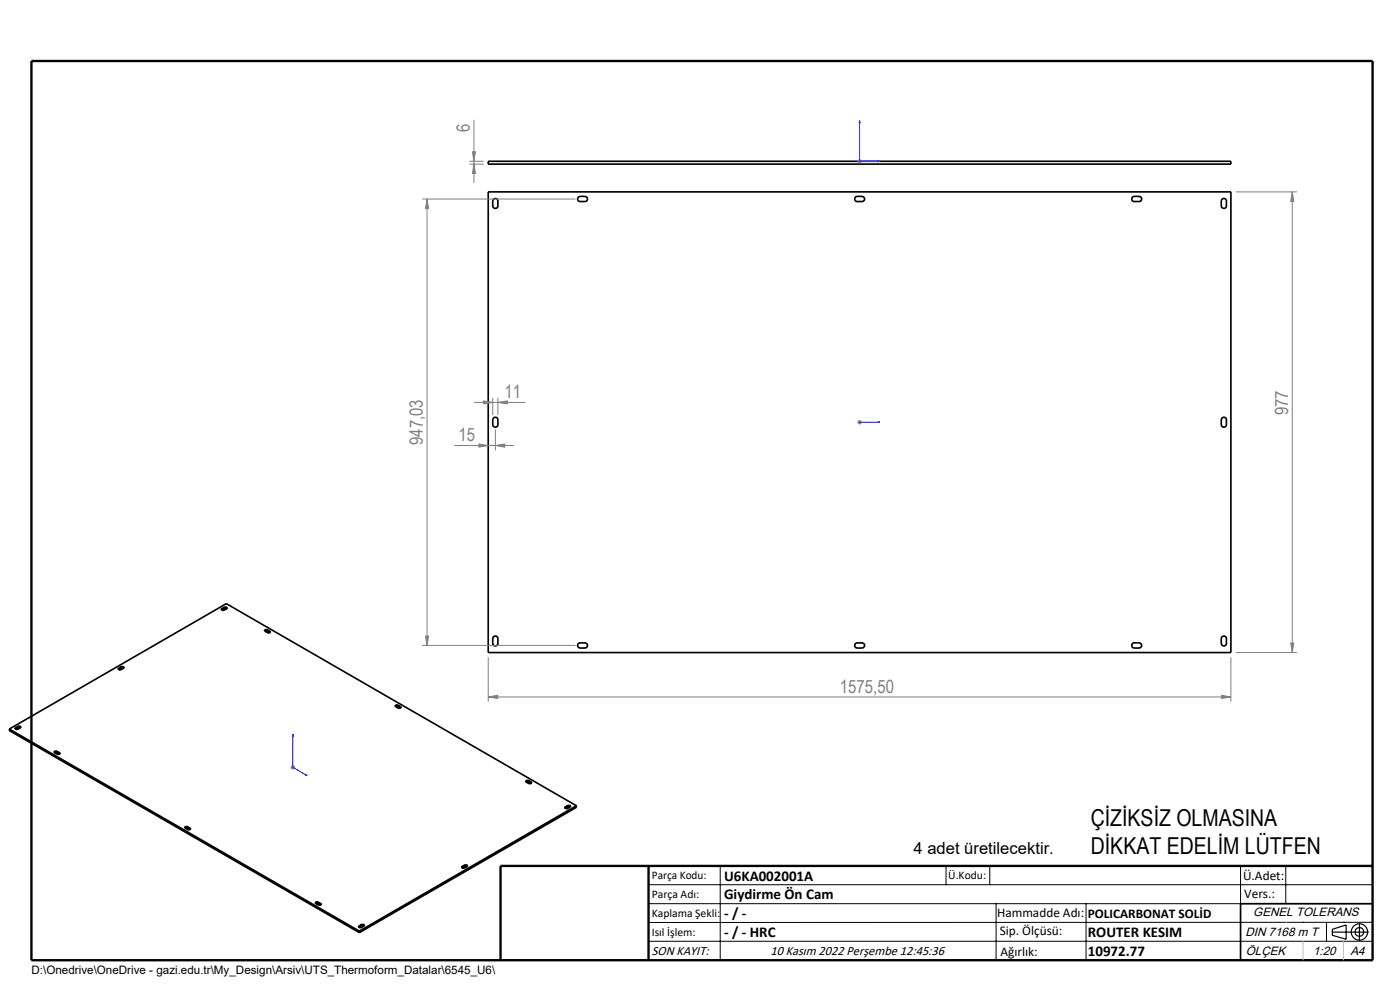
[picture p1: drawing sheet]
<svg xmlns="http://www.w3.org/2000/svg" width="297mm" height="210mm" viewBox="0 0 297 210" stroke-linecap="round" stroke-linejoin="round" font-family="sans-serif">
<g fill="none" stroke="#000" stroke-width=".35">
<path d="M103.6 34.2h157.5v.6h-157.5zM103.6 40.7h157.5v97.7h-157.5zM104.7 42.3a.53 .53 0 0 1 .6-.2 .53 .53 0 0 1 .3 .5v1.1a.55 .55 0 0 1-.5 .5 .55 .55 0 0 1-.6-.5v-1.1zM122.8 41.7h1.3a.55 .55 0 0 1 .5 .5 .55 .55 0 0 1-.5 .5h-1a.55 .55 0 0 1-.5-.4 .55 .55 0 0 1 .2-.6zM181.5 41.8l.4-.1h.9a.55 .55 0 0 1 .6 .5 .55 .55 0 0 1-.6 .5h-.9a.54 .54 0 0 1-.5-.3 .54 .54 0 0 1 .1-.6zM240.3 41.7h1.4a.55 .55 0 0 1 .5 .5 .55 .55 0 0 1-.5 .5h-1.1a.55 .55 0 0 1-.5-.4 .55 .55 0 0 1 .2-.6zM259.3 42.3a.53 .53 0 0 1 .5-.2 .53 .53 0 0 1 .4 .5v1.1a.55 .55 0 0 1-.6 .5 .55 .55 0 0 1-.5-.5v-1.1zM104.8 88.6a.53 .53 0 0 1 .6 0 .53 .53 0 0 1 .2 .5v1a.55 .55 0 0 1-.5 .5 .55 .55 0 0 1-.6-.5v-1zM259.4 88.6a.53 .53 0 0 1 .5 0 .53 .53 0 0 1 .3 .5v1a.55 .55 0 0 1-.6 .5 .55 .55 0 0 1-.5-.5v-1zM47.1 129.1v.3M47.6 128.8h.1a.26 .26 0 0 1 .3 0 .26 .26 0 0 1 .1 .3l-.8 .4a.23 .23 0 0 1-.2-.1 .23 .23 0 0 1 0-.3M47.6 128.8l-.5 .3"/>
<path d="M47.6 128.8v.4M47.6 129.2l-.5 .2M48 129.1l-.4 .1M56.3 133.9h.5M56.8 133.6h-.3a.23 .23 0 0 0-.3 0 .23 .23 0 0 0 0 .3l.8 .4a.23 .23 0 0 0 .3-.1 .23 .23 0 0 0-.1-.3M56.8 133.6l.4 .3M56.8 133.6v.3M57.2 133.9v.3l-.4-.3M104.6 135.2a.55 .55 0 0 1 .6-.3 .55 .55 0 0 1 .4 .6v1a.55 .55 0 0 1-.5 .5 .55 .55 0 0 1-.6-.5zM122.7 136.5l.2-.1h1.2a.55 .55 0 0 1 .5 .5 .55 .55 0 0 1-.5 .6h-1a.57 .57 0 0 1-.5-.4 .57 .57 0 0 1 .1-.6zM181.5 136.5l.2-.1h1.1a.55 .55 0 0 1 .6 .5 .55 .55 0 0 1-.6 .6h-.9a.57 .57 0 0 1-.5-.4 .57 .57 0 0 1 .1-.6zM240.3 136.4h1.4a.55 .55 0 0 1 .5 .5 .55 .55 0 0 1-.6 .6h-1a.57 .57 0 0 1-.5-.5 .57 .57 0 0 1 .2-.6z"/>
<path d="M259.3 135.1a.53 .53 0 0 1 .5-.1 .53 .53 0 0 1 .4 .5v1a.55 .55 0 0 1-.6 .5 .55 .55 0 0 1-.5-.5v-1zM2 154.6v.4l74.2 42.8M2 154.6l74.2 42.9M2 154.6l46-26.6 74.3 42.9M3.3 154.4a.31 .31 0 0 0 .2 .4 .31 .31 0 0 0 .3-.2l.5-.2M3.3 154.4v.2M3.8 154.1l.3-.1a.23 .23 0 0 1 .3 .1 .23 .23 0 0 1-.1 .3M3.8 154.4h.5M3.8 154.1l-.5 .3M3.8 154.1v.3M3.8 154.4l-.4 .3M11.6 159.7h.5"/>
<path d="M12.1 159.4l-.2-.1a.23 .23 0 0 0-.3 .1 .23 .23 0 0 0 0 .3l.7 .3a.24 .24 0 0 0 .3 0 .24 .24 0 0 0 .1-.3h-.1M12.1 159.4l.5 .3M12.1 159.4v.3M12.6 159.7v.2l-.5-.2M25.2 141.7v.1a.31 .31 0 0 0 .1 .3 .31 .31 0 0 0 .4-.1l.5-.2M25.2 141.7v.3M25.7 141.5l.2-.1a.23 .23 0 0 1 .3 .1 .23 .23 0 0 1 0 .3M25.7 141.8h.5M25.7 141.5l-.5 .2M25.7 141.5v.3M25.7 141.8l-.5 .3M84 149.9h.5"/>
<path d="M84.5 149.6l-.3-.1a.23 .23 0 0 0-.3 .1 .23 .23 0 0 0 .1 .3M84.5 149.6l.4 .3M84.5 149.6v.3M84.5 149.9l.4 .3M84.9 149.9a.3 .3 0 0 1-.1 .4 .3 .3 0 0 1-.4-.1l-.4-.3M84.9 149.9v.3M39.3 175.7h.5M39.8 175.4l-.2-.1a.23 .23 0 0 0-.3 .1 .23 .23 0 0 0 0 .3l.7 .3a.23 .23 0 0 0 .3-.1 .23 .23 0 0 0 0-.3M39.8 175.4l.5 .2M39.8 175.4v.3M40.3 175.6v.4l-.5-.3M111.7 165.9h.5"/>
<path d="M112.2 165.6h-.3a.22 .22 0 0 0-.3 0 .22 .22 0 0 0 .1 .3l.7 .3a.22 .22 0 0 0 .3 0 .22 .22 0 0 0-.1-.3M112.2 165.6l.4 .3M112.2 165.6v.3M112.2 165.9l.4 .3M112.6 165.9v.3M119.9 171.2a.33 .33 0 0 0 .1 .4 .33 .33 0 0 0 .4-.1l.5-.3M119.9 171.2v.3l.5-.3M120.4 170.9l.3-.1a.23 .23 0 0 1 .2 .1 .23 .23 0 0 1 0 .3M120.4 170.9l-.5 .3M120.4 170.9v.3M120.9 171.2h-.5M122.3 170.9v.4l-46.1 26.5"/>
<path d="M122.3 170.9l-46.1 26.6M67 191.7l.7 .3a.23 .23 0 0 0 .3-.1 .23 .23 0 0 0 0-.2M67 191.7h.6M67.6 191.4l-.3-.1a.24 .24 0 0 0-.3 0 .24 .24 0 0 0 0 .3v.1M67.6 191.4l.4 .3M67.6 191.4v.3M67.6 191.7l.4 .3M68 191.7v.2M76.2 196.4l-.1 .1a.33 .33 0 0 0 .2 .3 .33 .33 0 0 0 .4-.1l.5-.2M76.2 196.4v.3l.5-.2M76.2 197.5v.3M76.7 196.1h.2a.23 .23 0 0 1 .3 .1 .23 .23 0 0 1 0 .3"/>
<path d="M76.7 196.1l-.5 .3M76.7 196.1v.4M77.2 196.5h-.5M98.1 183.8v.3l.4-.2M98.5 183.5h.3a.23 .23 0 0 1 .3 0 .23 .23 0 0 1 0 .3l-.8 .3a.22 .22 0 0 1-.3 0 .22 .22 0 0 1 .1-.3M98.5 183.5l-.4 .3M98.5 183.5v.4M99 183.8l-.5 .1M291.2 191.7h-28v12"/>
</g>
<g fill="none" stroke="#000" stroke-width=".25">
<path d="M282.6 197.7h7.8M282.6 197.1l3-.9v3l-3-.8zM288.4 195.8v3.8M106.2 203.7h185"/>
<circle cx="288.4" cy="197.7" r="1.74"/>
<circle cx="288.4" cy="197.7" r=".93"/>
</g>
<path d="M182.4 25.6l.1 .5h-.3zM182.4 25.6v8.6h4.3M186.2 34.1l.5 .1-.5 .1zM182.2 89.6h.3zM182.4 89.6h.1M182.4 89.6h4.3M186.7 89.6h-.5h.5M62.1 155.8l.1 .4-.1-.1zM62.1 155.8v7l3.1 1.7M64.8 164.3l.4 .2h-.4z" fill="none" stroke="#00f" stroke-width=".21"/>
<g fill="none" stroke="#808080" stroke-width=".21">
<path d="M99.6 34.2h3M99.6 34.8h3M100.2 32.2h.7l-.4 2zM100.5 25.4v13.4M100.5 34.8l.4 2h-.7zM181.9 34.2h.9M182 33.9l.7 .7M182.4 33.7v1M182.7 33.9l-.7 .7M89.6 42.2h32.5M90.6 42.2l.3 2h-.6zM90.6 42.2v94.7"/>
<path d="M262.1 40.7h13M274.1 40.7l.4 2h-.7zM274.1 40.7v97.7M96.4 94.5h12.7M100.5 85.4h10.9M101.6 94.2l2 .3-2 .4zM102.6 85l1.9 .4-1.9 .3zM104.5 84.4v3.6M105.1 94.5l2-.3v.7zM105.1 91.1v4.4M105.6 85.4l2-.4v.7zM105.6 84.4v3.6"/>
<path d="M181.9 89.6h.9M182 89.2l.7 .7M182.4 89.1v1M182.7 89.2l-.7 .7M89.6 136.9h32.5M90.3 134.9h.6l-.3 2zM103.6 139.4v9.4M261.1 139.4v9.4M262.1 138.4h13M273.8 136.4h.7l-.4 2zM103.6 147.8l2-.3v.7zM103.6 147.8h157.5"/>
<path d="M259.2 147.5l1.9 .3-1.9 .4zM61.6 162.8h1M61.8 162.4l.7 .7M62.1 162.3v1M62.5 162.4l-.7 .7"/>
</g>
<g fill="none" stroke="#000" stroke-width=".21">
<path d="M137.6 187.7h153.6M137.6 191.7h153.6M137.6 199.7h153.6M152.8 183.7v20M200.7 183.7v4M210 183.7v4M211.3 191.7v12M230.4 191.7v12M263.2 183.7v20M272.8 183.7v8M276.4 195.6h.1M281.4 195.6v4.1"/>
<path d="M285 195.6h.1M291.2 195.6l-153.6 .1"/>
</g>
<path d="M6.7 12.9h284.5v190.8h-284.5zM137.6 183.7v20M291.2 183.7h-185v20" fill="none" stroke="#000" stroke-width=".5"/>
<path d="M276.4 199.7v4M285 199.7v4" fill="none" stroke="#c0c0c0" stroke-width=".21"/>
<path d="M272.8 195.6h.1" fill="none" stroke="#c0c0c0" stroke-width=".25"/>
<g fill="#00f">
<path d="M186.2 89.6h.5zM182.2 89.6h.3z"/>
<path d="M64.8 164.3l.4 .2h-.4zM62.1 155.8l.1 .4-.1-.1z"/>
<path d="M186.2 34.1l.5 .1-.5 .1zM182.4 25.6l.1 .5h-.3z"/>
</g>
<g fill="#808080">
<path d="M105.6 85.4l2-.4v.7zM102.6 85l1.9 .4-1.9 .3zM105.1 94.5l2-.3v.7zM101.6 94.2l2 .3-2 .4z"/>
<path d="M103.6 147.8l2-.3v.7zM259.2 147.5l1.9 .3-1.9 .4z"/>
<path d="M274.1 40.7l.4 2h-.7zM273.8 136.4h.7l-.4 2zM100.2 32.2h.7l-.4 2zM100.5 34.8l.4 2h-.7z"/>
<path d="M90.3 134.9h.6l-.3 2zM90.6 42.2l.3 2h-.6z"/>
</g>
<g font-size="4.9">
<text x="231.4" y="175.2">ÇİZİKSİZ OLMASINA</text>
<text x="231.4" y="181.2">DİKKAT EDELİM LÜTFEN</text>
</g>
<g font-size="3.9" fill="#808080">
<text x="99.7" y="28.1" transform="rotate(-90 99.7 28.1)">6</text>
<text x="107.1" y="84.5">11</text>
<text x="273.3" y="88.1" transform="rotate(-90 273.3 88.1)">977</text>
<text x="89.7" y="94.4" transform="rotate(-90 89.7 94.4)">947,03</text>
<text x="97.3" y="93.6">15</text>
<text x="178.2" y="146.9">1575,50</text>
</g>
<text font-size="3.5" x="193.8" y="181.2">4 adet üretilecektir.</text>
<g font-size="3.2">
<text x="153.6" y="190.8">Giydirme Ön Cam</text>
<text x="153.6" y="186.8">U6KA002001A</text>
<text x="153.6" y="194.8">- / -</text>
<text x="153.6" y="198.8">- / - HRC</text>
<text x="230.8" y="198.7">ROUTER KESIM</text>
<text x="230.8" y="202.8">10972.77</text>
</g>
<g font-size="2.8">
<text x="263.7" y="186.7">Ü.Adet:</text>
<text x="263.9" y="190.5">Vers.:</text>
<text x="211.5" y="194.5">Hammadde Adı:</text>
<text x="230.8" y="194.7">POLICARBONAT SOLİD</text>
<text x="138.3" y="202.6">SON KAYIT:</text>
<text x="163.4" y="202.6">10 Kasım 2022 Perşembe 12:45:36</text>
<text x="212.1" y="198.4">Sip. Ölçüsü:</text>
<text x="212.2" y="202.7">Ağırlık:</text>
</g>
<g font-size="2.6">
<text x="265.9" y="194.4">GENEL TOLERANS</text>
<text x="264.2" y="198.5">DIN 7168 m T</text>
<text x="264.3" y="202.6">ÖLÇEK</text>
<text x="278.5" y="202.6">1:20</text>
<text x="286.5" y="202.6">A4</text>
</g>
<g font-size="2.5">
<text x="138.3" y="186.4">Parça Kodu:</text>
<text x="138.3" y="190.5">Parça Adı:</text>
<text x="201.2" y="186.5">Ü.Kodu:</text>
<text x="138.3" y="194.5">Kaplama Şekli:</text>
<text x="138.3" y="198.6">Isıl İşlem:</text>
<text x="6.7" y="206.7">D:\Onedrive\OneDrive - gazi.edu.tr\My_Design\Arsiv\UTS_Thermoform_Datalar\6545_U6\</text>
</g>
</svg>
